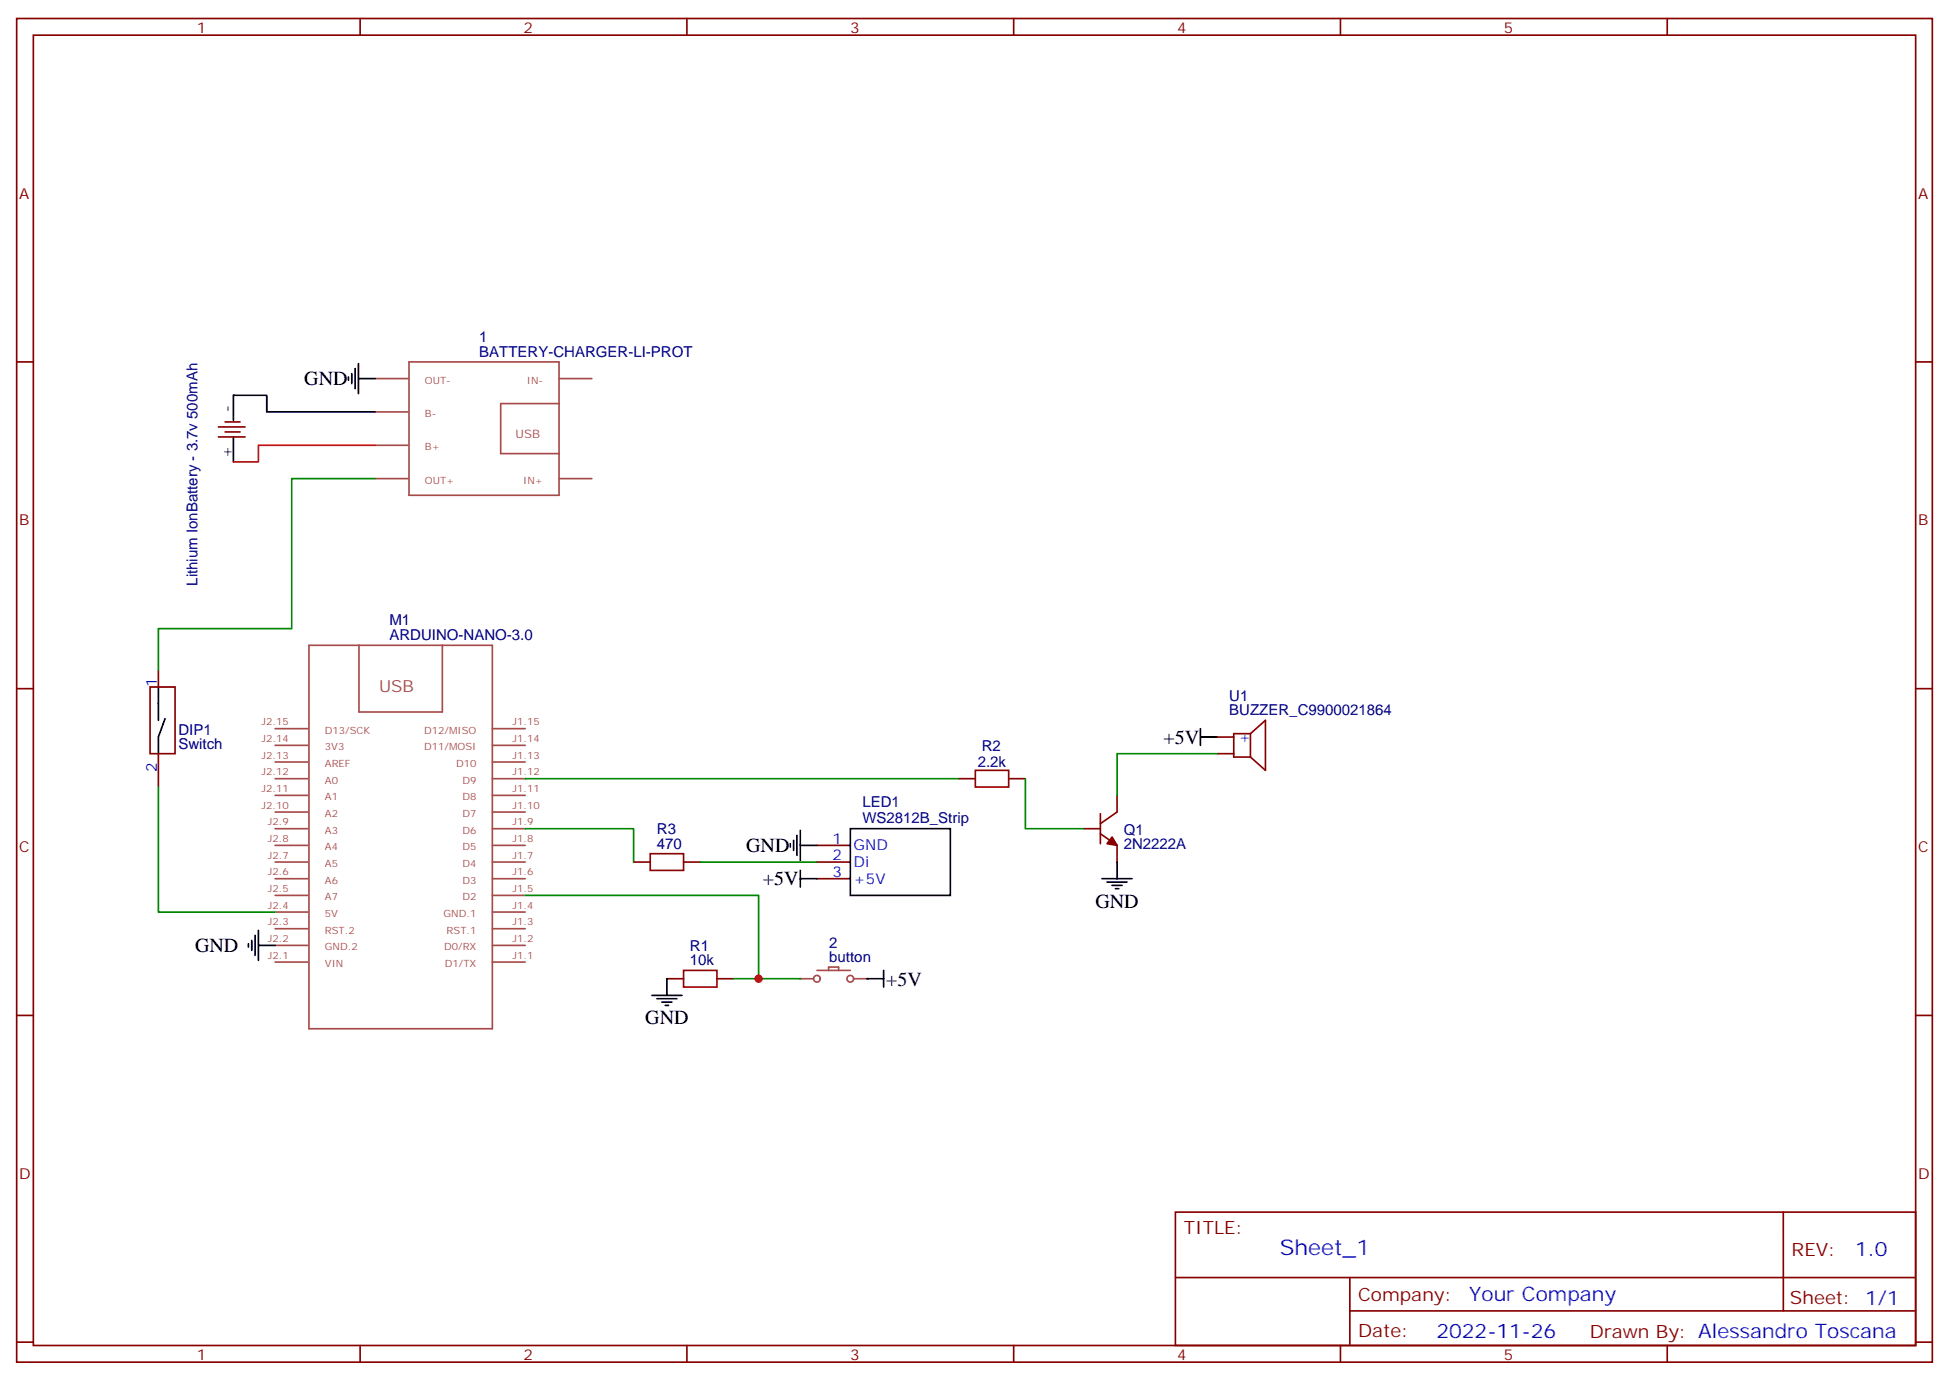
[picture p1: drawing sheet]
<svg xmlns="http://www.w3.org/2000/svg" width="412mm" height="292mm" viewBox="0 0 412 292" stroke-linecap="round" stroke-linejoin="round" font-family="sans-serif">
<g fill="none" stroke="#870000" stroke-width=".35">
<path d="M3.5 3.9h405.4v284.4h-405.4zM7.1 7.4h398.2v277.3h-398.2zM76.2 3.9v3.5M145.3 3.9v3.5M214.5 3.9v3.5M283.6 3.9v3.5M352.8 3.9v3.5M3.5 76.6h3.6M405.3 76.6h3.6M3.5 145.7h3.6M31.7 145.4h5.3v14.1h-5.3zM33.5 141.9v3.5"/>
<path d="M33.5 159.5v7M257.5 159.5h3.6M257.5 156h3.6M264.6 155.3h-3.5v4.9h3.5M264.6 155.3v4.9M264.6 155.3l3.2-2.9v10.6l-3.2-2.8M405.3 145.7h3.6M229.3 175.4h3.5M232.8 176.4l3.6 2.5v3.5M232.8 172.2v6.3M236.4 168.3v3.5l-3.6 2.5M3.5 214.9h3.6"/>
<path d="M405.3 214.9h3.6M248.7 256.5h156.6v28.2h-156.6zM377.3 256.5v20.9M248.7 270.4h156.5M285.6 277.4h119.6M285.6 270.4v14.1M3.5 284h3.6M76.2 284.7v3.6M145.3 284.7v3.6M214.5 284.7v3.6M283.6 284.7v3.6M352.8 284.7v3.6"/>
<path d="M405.3 284h3.6"/>
</g>
<g fill="none" stroke="#a64a4a" stroke-width=".35">
<path d="M86.5 76.6h31.8v28.2h-31.8zM79.4 80.1h6.9M79.4 94.2h6.9M79.4 87.2h6.9M118.3 85.4h-12.4v10.6h12.4M118.3 80.1h6.9M79.4 101.3h6.9M118.3 101.3h6.9M65.4 136.6h38.8v81.1h-38.8zM76 136.6v14.1h17.6v-14.1M58.2 157.7h7M58.2 154.2h7"/>
<path d="M104.2 157.7h6.9M104.2 154.2h6.9M58.2 178.9h7M58.2 175.4h7M58.2 171.8h7M58.2 168.3h7M58.2 164.8h7M58.2 161.3h7M104.2 178.9h6.9M104.2 175.4h6.9M104.2 171.8h6.9M104.2 168.3h6.9"/>
<path d="M104.2 164.8h6.9M104.2 161.3h6.9M58.2 196.5h7M58.2 193h7M58.2 189.5h7M58.2 185.9h7M58.2 182.4h7M104.2 196.5h6.9M104.2 193h6.9M104.2 189.5h6.9M104.2 185.9h6.9M104.2 182.4h6.9"/>
<path d="M58.2 203.6h7M58.2 200.1h7M104.2 203.6h6.9M104.2 200.1h6.9M169.3 207.1h2.9M172.9 205.4h7M175.3 205.4v-.8h2.1v.8M180.6 207.1h2.8"/>
<circle cx="172.9" cy="207.1" r=".71"/>
<circle cx="179.9" cy="207.1" r=".71"/>
</g>
<path d="M235.3 177.1l1.1 1.8-2.2-.4z" fill="#870000" stroke="#870000" stroke-width=".35"/>
<path d="M33.5 145.4v7M34.9 152.1l-1.4 3.9v3.5" fill="none" stroke="#000" stroke-width=".35"/>
<g fill="#a64a4a">
<circle cx="183.4" cy="207.1" r=".18"/>
<circle cx="169.3" cy="207.1" r=".18"/>
</g>
<path d="M206.4 163h7v3.5h-7zM137.6 180.7h7v3.5h-7zM144.6 205.4h7.1v3.5h-7.1z" fill="none" stroke="#a10000" stroke-width=".35"/>
<g fill="none" stroke="#870000" stroke-width=".35">
<path d="M46.2 90.3h5.7M46.2 92.5h5.7M47.6 89.3h3.2M47.6 91.4h3.2M172.9 178.9h7M202.8 164.8h3.6M213.4 164.8h3.6M134.1 182.4h3.5M144.6 182.4h3.6M172.9 182.4h7M172.9 185.9h7M141.1 207.1h3.5"/>
<path d="M151.7 207.1h3.5"/>
</g>
<g fill="none" stroke="#000" stroke-width=".35">
<path d="M73.7 79.8v.7M74.4 79.1v2.1M75.1 78v4.2M75.8 76.9v6.4M49.4 92.5v5.3M75.8 80.1h3.6M79.4 87.2h-23v-3.6h-7v5.3M254 156h3.5M254 154.2v3.5M167.2 178.5v.7M167.9 177.8v2.2M168.6 176.8v4.2"/>
<path d="M169.3 178.9h3.6M169.3 175.7v6.4M179.9 175.4h21.2v14.1h-21.2zM52.6 199.7v.7M53.3 199v2.1M54 197.9v4.3M54.7 196.9v6.3M169.3 185.9h3.6M169.3 184.2v3.5M233.2 185.9h6.3M234.2 186.7h4.3M235.3 187.4h2.1"/>
<path d="M236 188.1h.7M236.4 182.4v3.5M54.7 200.1h3.5M137.9 210.6h6.4M139 211.3h4.2M140.1 212.1h2.1M140.8 212.8h.7M141.1 207.1v3.5M183.4 207.1h3.6M187 205.4v3.5"/>
</g>
<path d="M79.4 94.2h-24.7v3.6h-5.3" fill="none" stroke="#f00" stroke-width=".35"/>
<path d="M79.4 101.3h-17.7v31.7h-28.2v8.9M257.5 159.5h-21.1v8.8M33.5 166.5v26.5h24.7M111.1 175.4h23v7M111.1 164.8h91.7M217 164.8v10.6h12.3M111.1 189.5h49.4v17.6M148.2 182.4h24.7M155.2 207.1h14.1" fill="none" stroke="#008700" stroke-width=".35"/>
<circle cx="160.5" cy="207.1" r=".88" fill="#c00"/>
<text font-size="4.6" fill="#00f" x="270.8" y="265.5">Sheet_1</text>
<g font-size="4.2">
<text x="64.4" y="81.5">GND</text>
<text x="246.2" y="157.4">+5V</text>
<text x="157.9" y="180.3">GND</text>
<text x="161.4" y="187.4">+5V</text>
<text x="231.8" y="192">GND</text>
<text x="41.3" y="201.6">GND</text>
<text x="187.5" y="208.6">+5V</text>
<text x="136.5" y="216.7">GND</text>
</g>
<g font-size="4.2" fill="#00f">
<text x="392.5" y="265.8">1.0</text>
<text x="310.9" y="275.3">Your Company</text>
<text x="304" y="283.1">2022-11-26</text>
</g>
<g font-size="3.9" fill="#800">
<text x="250.5" y="261.1">TITLE:</text>
<text x="379.1" y="265.8">REV:</text>
<text x="287.4" y="275.3">Company:</text>
<text x="378.7" y="275.9">Sheet: 1/1</text>
<text x="287.4" y="283">Date:</text>
<text x="336.4" y="283.1">Drawn By: Alessandro Toscana</text>
</g>
<text font-size="3.5" fill="#a54b4b" x="80.2" y="146.5">USB</text>
<g font-size="3.2" fill="#800">
<text x="41.6" y="6.9">1</text>
<text x="110.8" y="6.9">2</text>
<text x="179.9" y="6.9">3</text>
<text x="249.1" y="6.9">4</text>
<text x="318.2" y="6.9">5</text>
<text x="4.1" y="42">A</text>
<text x="405.9" y="42">A</text>
<text x="4.1" y="111.2">B</text>
<text x="405.9" y="111.2">B</text>
<text x="4.1" y="180.3">C</text>
<text x="405.9" y="180.3">C</text>
<text x="4.1" y="249.4">D</text>
<text x="405.9" y="249.4">D</text>
<text x="41.6" y="287.7">1</text>
<text x="110.8" y="287.7">2</text>
<text x="179.9" y="287.7">3</text>
<text x="249.1" y="287.7">4</text>
<text x="318.2" y="287.7">5</text>
</g>
<g font-size="3.2" fill="#000080">
<text x="101.4" y="75.5">BATTERY-CHARGER-LI-PROT</text>
<text x="101.4" y="72.5">1</text>
<text x="41.8" y="123.9" transform="rotate(-90 41.8 123.9)">Lithium IonBattery - 3.7v 500mAh</text>
<text x="82.4" y="135.5">ARDUINO-NANO-3.0</text>
<text x="82.4" y="132.3">M1</text>
<text x="260.1" y="148.4">U1</text>
<text x="37.7" y="155.5">DIP1</text>
<text x="260.1" y="151.4">BUZZER_C9900021864</text>
<text x="37.7" y="158.5">Switch</text>
<text x="207.7" y="158.9">R2</text>
<text x="206.9" y="162.4">2.2k</text>
<text x="182.5" y="170.9">LED1</text>
<text x="139" y="179.6">470</text>
<text x="139" y="176.5">R3</text>
<text x="182.5" y="174.1">WS2812B_Strip</text>
<text x="237.8" y="179.7">2N2222A</text>
<text x="237.8" y="176.6">Q1</text>
<text x="146" y="201.3">R1</text>
<text x="175.5" y="203.6">button</text>
<text x="175.5" y="200.6">2</text>
<text x="146" y="204.3">10k</text>
</g>
<g font-size="3.2">
<text x="49" y="87.2" transform="rotate(-90 49 87.2)">-</text>
<text x="49" y="96.8" transform="rotate(-90 49 96.8)">+</text>
</g>
<g font-size="3.2" fill="#00f">
<text x="33.2" y="145.4" transform="rotate(-90 33.2 145.4)">1</text>
<text x="262.1" y="157">+</text>
<text x="33.2" y="163.3" transform="rotate(-90 33.2 163.3)">2</text>
<text x="176.1" y="178.5">1</text>
<text x="180.6" y="180">GND</text>
<text x="176.1" y="182.1">2</text>
<text x="176.1" y="185.6">3</text>
<text x="180.6" y="183.5">Di</text>
<text x="180.6" y="187">+5V</text>
</g>
<text font-size="2.5" fill="#a54b4b" x="109.1" y="92.6">USB</text>
<g font-size="2.1" fill="#a54b4b">
<text x="89.9" y="81.2">OUT-</text>
<text x="111.5" y="81.2">IN-</text>
<text x="89.9" y="88.2">B-</text>
<text x="89.9" y="95.3">B+</text>
<text x="89.9" y="102.3">OUT+</text>
<text x="110.7" y="102.3">IN+</text>
<text x="55.3" y="153.5">J2.15</text>
<text x="68.7" y="155.2">D13/SCK</text>
<text x="89.8" y="155.2">D12/MISO</text>
<text x="108.5" y="153.5">J1.15</text>
<text x="55.3" y="160.6">J2.13</text>
<text x="55.3" y="157">J2.14</text>
<text x="68.7" y="158.8">3V3</text>
<text x="89.8" y="158.8">D11/MOSI</text>
<text x="108.5" y="160.6">J1.13</text>
<text x="108.5" y="157">J1.14</text>
<text x="55.3" y="167.6">J2.11</text>
<text x="55.3" y="164.1">J2.12</text>
<text x="68.7" y="165.8">A0</text>
<text x="68.7" y="162.3">AREF</text>
<text x="96.5" y="162.3">D10</text>
<text x="97.8" y="165.8">D9</text>
<text x="108.5" y="167.6">J1.11</text>
<text x="108.5" y="164.1">J1.12</text>
<text x="55.3" y="171.1">J2.10</text>
<text x="68.7" y="172.9">A2</text>
<text x="68.7" y="169.4">A1</text>
<text x="97.8" y="172.9">D7</text>
<text x="97.8" y="169.4">D8</text>
<text x="108.5" y="171.1">J1.10</text>
<text x="56.7" y="178.2">J2.8</text>
<text x="56.7" y="174.7">J2.9</text>
<text x="68.7" y="179.9">A4</text>
<text x="68.7" y="176.4">A3</text>
<text x="97.8" y="179.9">D5</text>
<text x="97.8" y="176.4">D6</text>
<text x="108.5" y="178.2">J1.8</text>
<text x="108.5" y="174.7">J1.9</text>
<text x="56.7" y="185.3">J2.6</text>
<text x="56.7" y="181.7">J2.7</text>
<text x="68.7" y="183.5">A5</text>
<text x="97.8" y="183.5">D4</text>
<text x="108.5" y="185.3">J1.6</text>
<text x="108.5" y="181.7">J1.7</text>
<text x="56.7" y="188.8">J2.5</text>
<text x="68.7" y="190.5">A7</text>
<text x="68.7" y="187">A6</text>
<text x="97.8" y="190.5">D2</text>
<text x="97.8" y="187">D3</text>
<text x="108.5" y="188.8">J1.5</text>
<text x="56.7" y="195.8">J2.3</text>
<text x="56.7" y="192.3">J2.4</text>
<text x="68.7" y="197.6">RST.2</text>
<text x="68.7" y="194">5V</text>
<text x="93.9" y="194">GND.1</text>
<text x="94.5" y="197.6">RST.1</text>
<text x="108.5" y="195.8">J1.3</text>
<text x="108.5" y="192.3">J1.4</text>
<text x="56.7" y="202.9">J2.1</text>
<text x="56.7" y="199.4">J2.2</text>
<text x="68.7" y="201.1">GND.2</text>
<text x="94" y="201.1">D0/RX</text>
<text x="108.5" y="202.9">J1.1</text>
<text x="108.5" y="199.4">J1.2</text>
<text x="68.7" y="204.6">VIN</text>
<text x="94.1" y="204.6">D1/TX</text>
</g>
</svg>
